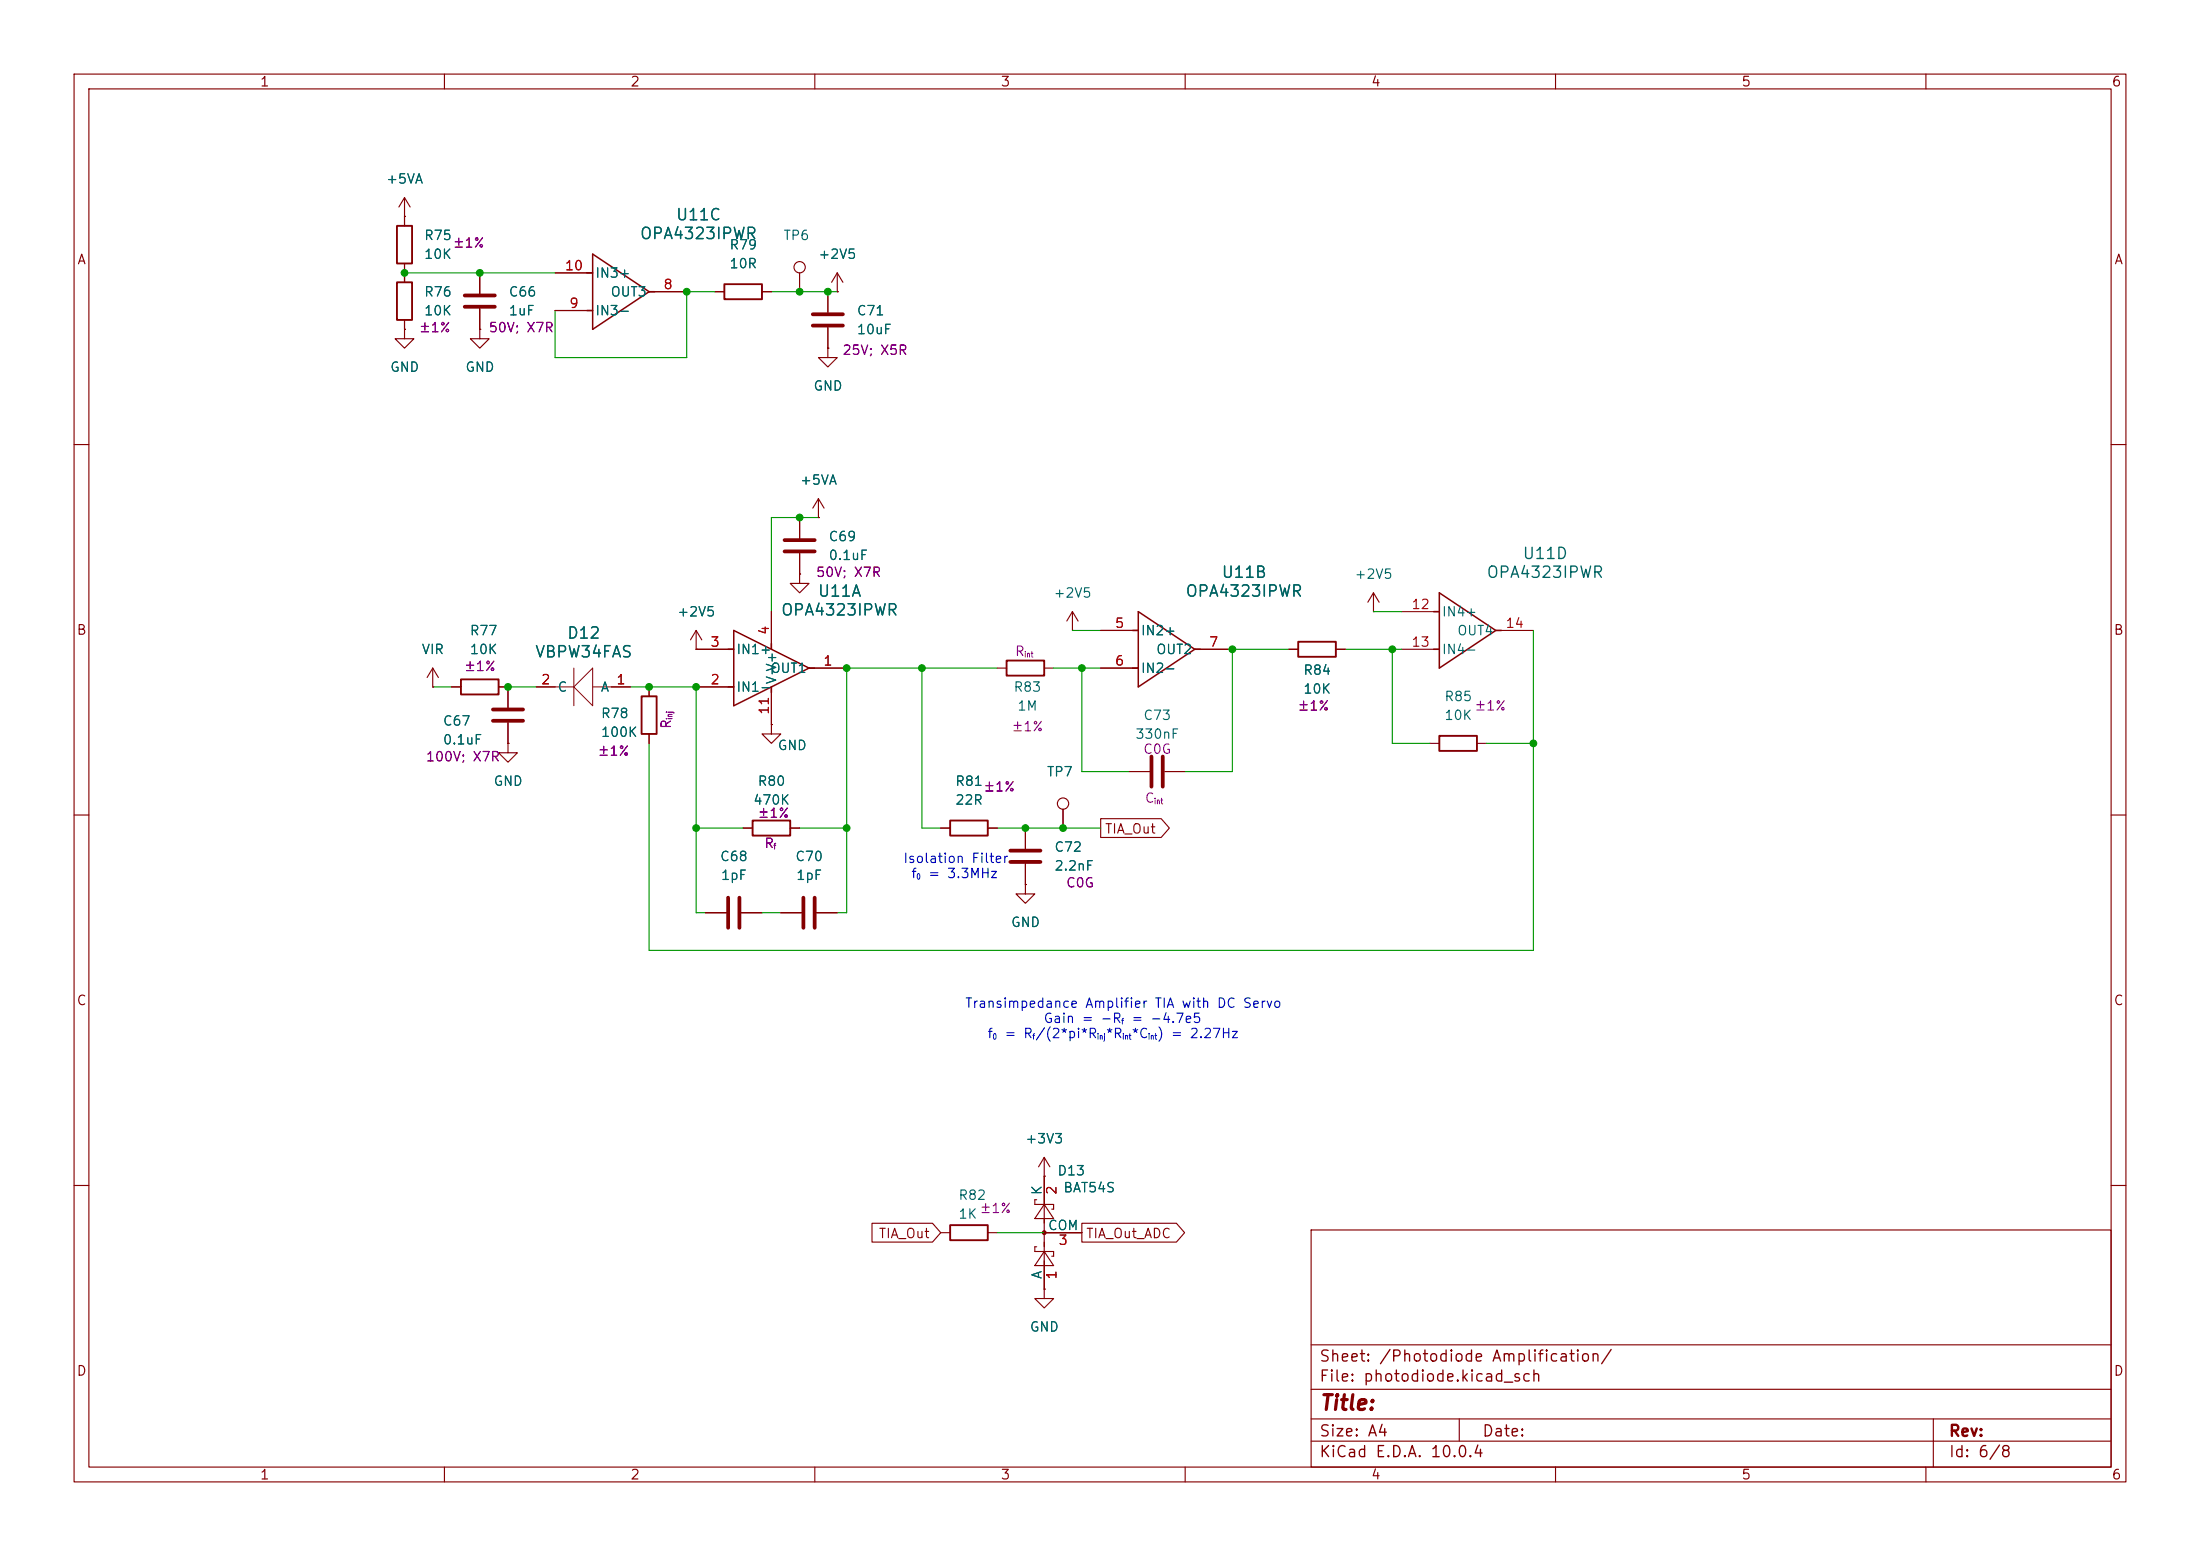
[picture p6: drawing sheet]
<svg xmlns="http://www.w3.org/2000/svg" width="297mm" height="210mm" viewBox="0 0 297 210" stroke-linecap="round" stroke-linejoin="round" font-family="sans-serif">
<g fill="none" stroke="#840000" stroke-width=".15">
<path d="M10 10h277v190h-277zM12 12h273v186h-273zM60 10v2M110 10v2M160 10v2M210 10v2M260 10v2M54.6 29.2h.1M54.6 26.7v3.8M54.6 35.6v2.5M54.6 26.7l-.8 1.2M54.6 26.7l.8 1.2"/>
<path d="M64.8 36.8v2.8M74.9 36.8h5.1M87.6 39.4h5.1M96.5 39.4h1.3M102.9 39.4h1.2M107.9 36.8v2.6M111.8 39.4v2.8M113 39.4h.1M113 36.8l-.7 1.3M113 36.8l.8 1.3M113 36.8v2.6M54.6 44.5v1.2h1.3l-1.3 1.3-1.3-1.3h1.3"/>
<path d="M54.6 44.5h.1M54.6 43.2v1.3M64.8 44.5v1.2h1.2l-1.2 1.3-1.3-1.3h1.3M64.8 44.5h.1M64.8 41.7v2.8M74.9 41.9h5.1M111.8 47v1.3h1.2l-1.2 1.2-1.3-1.2h1.3M111.8 47h.1M111.8 44.2v2.8M10 60h2M107.9 77.5v1.2h1.3l-1.3 1.3-1.2-1.3h1.2M107.9 77.5h.1"/>
<path d="M107.9 69.9v2.7M107.9 74.7v2.8M110.5 69.9h.1M110.5 67.3l-.8 1.3M110.5 67.3l.8 1.3M110.5 67.3v2.6M285 60h2M58.4 92.7h.1M58.4 90.2l-.7 1.2M58.4 90.2l.8 1.2M58.4 90.2v2.5M61 92.7h1.2"/>
<path d="M67.3 92.7h1.3v2.8M68.6 97.5v2.8M72.4 92.7h2.5M82.5 92.7h2.6M87.6 92.7v1.3M87.6 99.1v1.2M94 87.6h.1M94 92.7h5.1M94 85.1l-.8 1.3M94 85.1l.7 1.3M94 85.1v2.5M94 87.6h5.1"/>
<path d="M104.1 97.8v1.3h1.3l-1.3 1.2-1.2-1.2h1.2M104.1 97.8h.1M104.1 82.6v5M104.1 92.7v5.1M109.2 90.2h5.1M134.6 90.2h1.3M141 90.2h1.2M144.8 85.1h.1M144.8 82.6l-.8 1.2M144.8 82.6l.7 1.2M144.8 82.6v2.5M148.6 90.2h5.1"/>
<path d="M148.6 85.1h5.1M161.3 87.6h5.1M174 87.6h1.3M180.3 87.6h1.3M185.4 82.6h.1M185.4 80l-.7 1.3M185.4 80l.8 1.3M185.4 80v2.6M189.2 87.6h5.1M189.2 82.6h5.1M201.9 85.1h5.1M10 110h2"/>
<path d="M68.6 100.3v1.3h1.2l-1.2 1.3-1.3-1.3h1.3M68.6 100.3h.1M100.3 111.8h1.3M106.7 111.8h1.2M127 111.8h1.3M133.3 111.8h1.3M138.4 119.4v1.3h1.3l-1.3 1.2-1.2-1.2h1.2M138.4 119.4h.1M138.4 111.8v2.8M138.4 116.6v2.8M143.5 109.2v2.6M148.6 110.5h8.2l1.1 1.3-1.1 1.2h-8.2z"/>
<path d="M152.4 104.1h2.8M157.2 104.1h2.8M193 100.3h1.3M199.4 100.3h1.3M285 110h2M95.2 123.2h2.8M100.1 123.2h2.8M105.4 123.2h2.8M110.2 123.2h2.8M141 158.8h.1M141 156.2v17.8M141 156.2l-.8 1.3"/>
<path d="M141 156.2l.7 1.3M10 160h2M117.7 165.1h8.2l1.1 1.3-1.1 1.2h-8.2zM127 166.4h1.3M133.3 166.4h1.3M140 168.3h-.3v.6h2.5v.6h-.2M140 161.9h-.3v.7h2.5v.6h-.2M141 168.9l1.2 1.9h-2.5zM141 162.6l1.2 1.9h-2.5zM141 174v1.3h1.2l-1.2 1.2-1.3-1.2h1.3M141 174h.1M141 166.4h5"/>
<path d="M146 165.1h12.8l1.1 1.3-1.1 1.2h-12.8zM177 166h108v32h-108zM285 160h2M60 198v2M110 198v2M160 198v2M177 194.5h108M177 191.5h108M177 187.5h108M177 181.5h108M197 191.5v3M210 198v2"/>
<path d="M260 198v2M261 191.5v6.5"/>
<circle cx="107.9" cy="36.1" r=".76"/>
<circle cx="143.5" cy="108.5" r=".76"/>
</g>
<path d="M53.6 38.1h2v5.1h-2zM53.6 30.5h2v5.1h-2zM97.8 38.4h5.1v2h-5.1zM62.2 91.7h5.1v2h-5.1zM86.6 94h2v5.1h-2zM135.9 89.2h5.1v2h-5.1zM175.3 86.6h5v2h-5zM194.3 99.3h5.1v2h-5.1zM101.6 110.7h5.1v2.1h-5.1zM128.3 110.7h5v2.1h-5zM128.3 165.4h5v2h-5z" fill="none" stroke="#840000" stroke-width=".25"/>
<g fill="none" stroke="#840000" stroke-width=".2">
<path d="M79.2 36.8h.8M80 34.3l7.6 5.1-7.6 5.1zM87.6 39.4h.8M79.2 41.9h.8M98.3 87.6h.8M98.3 92.7h.8M99.1 85.1l10.1 5.1-10.1 5.1zM104.1 86.9v.7M104.1 92.7v.8M109.2 90.2h.8M152.9 90.2h.8M152.9 85.1h.8"/>
<path d="M153.7 82.6l7.6 5-7.6 5.1zM161.3 87.6h.8M193.5 87.6h.8M193.5 82.6h.8M194.3 80l7.6 5.1-7.6 5.1zM201.9 85.1h.8"/>
</g>
<circle cx="141" cy="166.4" r=".25" fill="#840000" stroke="#840000" stroke-width=".15"/>
<path d="M74.9 92.7h2.6M77.5 92.7l2.5-2.5v5.1zM77.5 90.2v5.1M80 92.7h2.5" fill="none" stroke="#840000" stroke-width=".14"/>
<g fill="none" stroke="#840000" stroke-width=".51">
<path d="M62.7 39.9h4.1M62.7 41.4h4.1M109.7 42.4h4.1M109.7 43.9h4.1M105.9 72.9h4.1M105.9 74.4h4.1M66.5 95.8h4.1M66.5 97.3h4.1M136.4 114.8h4.1M136.4 116.3h4.1M155.4 102.1v4.1M157 102.1v4.1"/>
<path d="M98.3 121.2v4M99.8 121.2v4M108.5 121.2v4M110 121.2v4"/>
</g>
<g fill="none" stroke="#009600" stroke-width=".15">
<path d="M74.9 36.8h-20.3v1.3M96.5 39.4h-3.8v8.9h-17.8v-6.4M104.1 39.4h8.9M110.5 69.9h-6.4v12.7M58.4 92.7h2.6M68.6 92.7h3.8M85.1 92.7h8.9v30.5h1.2M124.5 90.2v21.6h2.5M134.6 90.2h-20.3v33h-1.3M142.2 90.2h6.4M144.8 85.1h3.8M146 90.2v13.9h6.4"/>
<path d="M174 87.6h-7.6v16.5h-6.4M181.6 87.6h7.6M185.4 82.6h3.8M188 87.6v12.7h5M207 85.1v43.2h-119.4v-28M94 111.8h6.3M107.9 111.8h6.4M134.6 111.8h14M200.7 100.3h6.3M102.9 123.2h2.5M134.6 166.4h11.4"/>
</g>
<g fill="#009600" stroke="#009600" stroke-width=".14">
<circle cx="92.7" cy="39.4" r=".46"/>
<circle cx="107.9" cy="39.4" r=".46"/>
<circle cx="64.8" cy="36.8" r=".46"/>
<circle cx="111.8" cy="39.4" r=".46"/>
<circle cx="54.6" cy="36.8" r=".46"/>
<circle cx="87.6" cy="92.7" r=".46"/>
<circle cx="94" cy="92.7" r=".46"/>
<circle cx="114.3" cy="90.2" r=".46"/>
<circle cx="114.3" cy="111.8" r=".46"/>
<circle cx="107.9" cy="69.9" r=".46"/>
<circle cx="68.6" cy="92.7" r=".46"/>
<circle cx="124.5" cy="90.2" r=".46"/>
<circle cx="138.4" cy="111.8" r=".46"/>
<circle cx="94" cy="111.8" r=".46"/>
<circle cx="143.5" cy="111.8" r=".46"/>
<circle cx="207" cy="100.3" r=".46"/>
<circle cx="188" cy="87.6" r=".46"/>
<circle cx="146" cy="90.2" r=".46"/>
<circle cx="166.4" cy="87.6" r=".46"/>
</g>
<text font-size="2" fill="#840000" x="178" y="190.8">Title:</text>
<g font-size="1.5" fill="#006464">
<text x="86.3" y="32.7">OPA4323IPWR</text>
<text x="91.1" y="30.1">U11C</text>
<text x="205.4" y="75.8">U11D</text>
<text x="105.3" y="83.5">OPA4323IPWR</text>
<text x="110.3" y="80.9">U11A</text>
<text x="159.9" y="80.9">OPA4323IPWR</text>
<text x="164.8" y="78.4">U11B</text>
<text x="200.6" y="78.4">OPA4323IPWR</text>
<text x="72.1" y="89.1">VBPW34FAS</text>
<text x="76.5" y="86.6">D12</text>
</g>
<g font-size="1.5" fill="#840000">
<text x="178" y="184.2">Sheet: /Photodiode Amplification/</text>
<text x="178" y="186.9">File: photodiode.kicad_sch</text>
<text x="178" y="197.1">KiCad E.D.A. 10.0.4</text>
<text x="178" y="194.3">Size: A4</text>
<text x="200" y="194.3">Date:</text>
<text x="263" y="194.3">Rev:</text>
<text x="263" y="197.1">Id: 6/8</text>
</g>
<g font-size="1.3" fill="#840000">
<text x="35" y="12">1</text>
<text x="85" y="12">2</text>
<text x="135" y="12">3</text>
<text x="185" y="12">4</text>
<text x="235" y="12">5</text>
<text x="285" y="12">6</text>
<text x="10.3" y="36">A</text>
<text x="285.3" y="36">A</text>
<text x="10.3" y="86">B</text>
<text x="285.3" y="86">B</text>
<text x="149.1" y="112.8">TIA_Out</text>
<text x="10.3" y="136">C</text>
<text x="285.3" y="136">C</text>
<text x="118.5" y="167.4">TIA_Out</text>
<text x="146.5" y="167.4">TIA_Out_ADC</text>
<text x="10.3" y="186">D</text>
<text x="285.3" y="186">D</text>
<text x="35" y="200">1</text>
<text x="85" y="200">2</text>
<text x="135" y="200">3</text>
<text x="185" y="200">4</text>
<text x="235" y="200">5</text>
<text x="285" y="200">6</text>
</g>
<g font-size="1.3" fill="#006464">
<text x="52" y="25.1">+5VA</text>
<text x="57.2" y="32.7">R75</text>
<text x="57.2" y="35.3">10K</text>
<text x="98.4" y="34">R79</text>
<text x="105.7" y="32.7">TP6</text>
<text x="110.4" y="35.3">+2V5</text>
<text x="57.2" y="40.3">R76</text>
<text x="68.6" y="40.3">C66</text>
<text x="80.3" y="37.8">IN3+</text>
<text x="82.3" y="40.3">OUT3</text>
<text x="98.4" y="36.5">10R</text>
<text x="57.2" y="42.9">10K</text>
<text x="68.6" y="42.9">1uF</text>
<text x="80.3" y="42.9">IN3-</text>
<text x="115.6" y="42.9">C71</text>
<text x="115.6" y="45.4">10uF</text>
<text x="52.6" y="50.5">GND</text>
<text x="62.7" y="50.5">GND</text>
<text x="109.7" y="53">GND</text>
<text x="107.9" y="65.7">+5VA</text>
<text x="111.8" y="73.4">C69</text>
<text x="111.8" y="75.9">0.1uF</text>
<text x="91.3" y="83.5">+2V5</text>
<text x="142.1" y="81">+2V5</text>
<text x="182.8" y="78.4">+2V5</text>
<text x="194.6" y="83.5">IN4+</text>
<text x="56.8" y="88.6">VIR</text>
<text x="63.3" y="86.1">R77</text>
<text x="63.3" y="88.6">10K</text>
<text x="99.3" y="88.6">IN1+</text>
<text x="153.9" y="86.1">IN2+</text>
<text x="156" y="88.6">OUT2</text>
<text x="194.6" y="88.6">IN4-</text>
<text x="196.6" y="86.1">OUT4</text>
<text x="75.2" y="93.7">C</text>
<text x="81" y="93.7">A</text>
<text x="99.3" y="93.7">IN1-</text>
<text x="103.9" y="91.1">OUT1</text>
<text x="105.1" y="92.5" transform="rotate(-90 105.1 92.5)">V-</text>
<text x="105.1" y="90.7" transform="rotate(-90 105.1 90.7)">V+</text>
<text x="136.7" y="93.7">R83</text>
<text x="153.9" y="91.1">IN2-</text>
<text x="175.9" y="91.4">R84</text>
<text x="175.9" y="93.9">10K</text>
<text x="194.9" y="95">R85</text>
<text x="59.7" y="98.3">C67</text>
<text x="59.7" y="100.8">0.1uF</text>
<text x="81" y="99.8">100K</text>
<text x="81" y="97.2">R78</text>
<text x="104.9" y="101.6">GND</text>
<text x="137.3" y="96.2">1M</text>
<text x="153.2" y="100">330nF</text>
<text x="154.3" y="97.5">C73</text>
<text x="194.9" y="97.5">10K</text>
<text x="66.5" y="106.4">GND</text>
<text x="102.2" y="106.4">R80</text>
<text x="128.9" y="106.4">R81</text>
<text x="141.2" y="105.1">TP7</text>
<text x="101.6" y="108.9">470K</text>
<text x="128.9" y="108.9">22R</text>
<text x="97.1" y="116.5">C68</text>
<text x="97.2" y="119.1">1pF</text>
<text x="107.3" y="116.5">C70</text>
<text x="107.4" y="119.1">1pF</text>
<text x="142.2" y="115.3">C72</text>
<text x="142.2" y="117.8">2.2nF</text>
<text x="136.4" y="125.4">GND</text>
<text x="138.3" y="154.6">+3V3</text>
<text x="140.9" y="161.4" transform="rotate(-90 140.9 161.4)">K</text>
<text x="142.7" y="159">D13</text>
<text x="143.5" y="161.2">BAT54S</text>
<text x="129.3" y="164.8">1K</text>
<text x="129.3" y="162.3">R82</text>
<text x="141.4" y="166.3">COM</text>
<text x="140.9" y="172.7" transform="rotate(-90 140.9 172.7)">A</text>
<text x="138.9" y="180">GND</text>
</g>
<g font-size="1.3" fill="#840084">
<text x="61" y="33.7">±1%</text>
<text x="56.5" y="45.2">±1%</text>
<text x="65.9" y="45.2">50V; X7R</text>
<text x="113.6" y="48.2">25V; X5R</text>
<text x="110.1" y="78.2">50V; X7R</text>
<text x="136.9" y="88.9">R</text>
<text x="62.6" y="90.9">±1%</text>
<text x="90.9" y="98.5" transform="rotate(-90 90.9 98.5)">R</text>
<text x="136.5" y="99">±1%</text>
<text x="175.1" y="96.2">±1%</text>
<text x="198.9" y="96.2">±1%</text>
<text x="57.4" y="103.1">100V; X7R</text>
<text x="80.6" y="102.3">±1%</text>
<text x="132.7" y="107.1">±1%</text>
<text x="154.2" y="102.1">C0G</text>
<text x="102.2" y="110.7">±1%</text>
<text x="154.5" y="108.7">C</text>
<text x="103.1" y="114.8">R</text>
<text x="143.8" y="120.1">C0G</text>
<text x="132.1" y="164">±1%</text>
</g>
<g font-size="1.3" fill="#a90000">
<text x="76.2" y="36.8">10</text>
<text x="76.8" y="41.9">9</text>
<text x="89.5" y="39.3">8</text>
<text x="190.5" y="82.5">12</text>
<text x="95.8" y="87.6">3</text>
<text x="104.1" y="85.8" transform="rotate(-90 104.1 85.8)">4</text>
<text x="150.4" y="85.1">5</text>
<text x="163.1" y="87.6">7</text>
<text x="190.5" y="87.6">13</text>
<text x="203.2" y="85.1">14</text>
<text x="73" y="92.7">2</text>
<text x="83.1" y="92.7">1</text>
<text x="95.8" y="92.7">2</text>
<text x="111.1" y="90.1">1</text>
<text x="150.4" y="90.1">6</text>
<text x="104.1" y="96.6" transform="rotate(-90 104.1 96.6)">11</text>
<text x="142.9" y="161.4" transform="rotate(-90 142.9 161.4)">2</text>
<text x="142.8" y="168.3">3</text>
<text x="142.9" y="172.8" transform="rotate(-90 142.9 172.8)">1</text>
</g>
<g font-size="1.3" fill="#0000c2">
<text x="121.9" y="116.8">Isolation Filter</text>
<text x="122.9" y="118.8">f</text>
<text x="125.2" y="118.8">= 3.3MHz</text>
<text x="130.2" y="136.3">Transimpedance Amplifier TIA with DC Servo</text>
<text x="133.2" y="140.4">f</text>
<text x="135.5" y="140.4">= R/(2*pi*R</text>
<text x="140.8" y="138.4">Gain = -R</text>
<text x="149.2" y="140.4">*R</text>
<text x="152.6" y="138.4">= -4.7e5</text>
<text x="152.7" y="140.4">*C</text>
<text x="156.2" y="140.4">) = 2.27Hz</text>
</g>
<g font-size=".8" fill="#840084">
<text x="138.2" y="88.9">int</text>
<text x="90.9" y="97.2" transform="rotate(-90 90.9 97.2)">inj</text>
<text x="155.7" y="108.7">int</text>
<text x="104.4" y="114.8">f</text>
</g>
<g font-size=".8" fill="#0000c2">
<text x="123.6" y="118.9">0</text>
<text x="133.9" y="140.5">0</text>
<text x="139.3" y="140.5">f</text>
<text x="148" y="140.5">inj</text>
<text x="151.3" y="138.4">f</text>
<text x="151.4" y="140.5">int</text>
<text x="154.9" y="140.5">int</text>
</g>
</svg>
